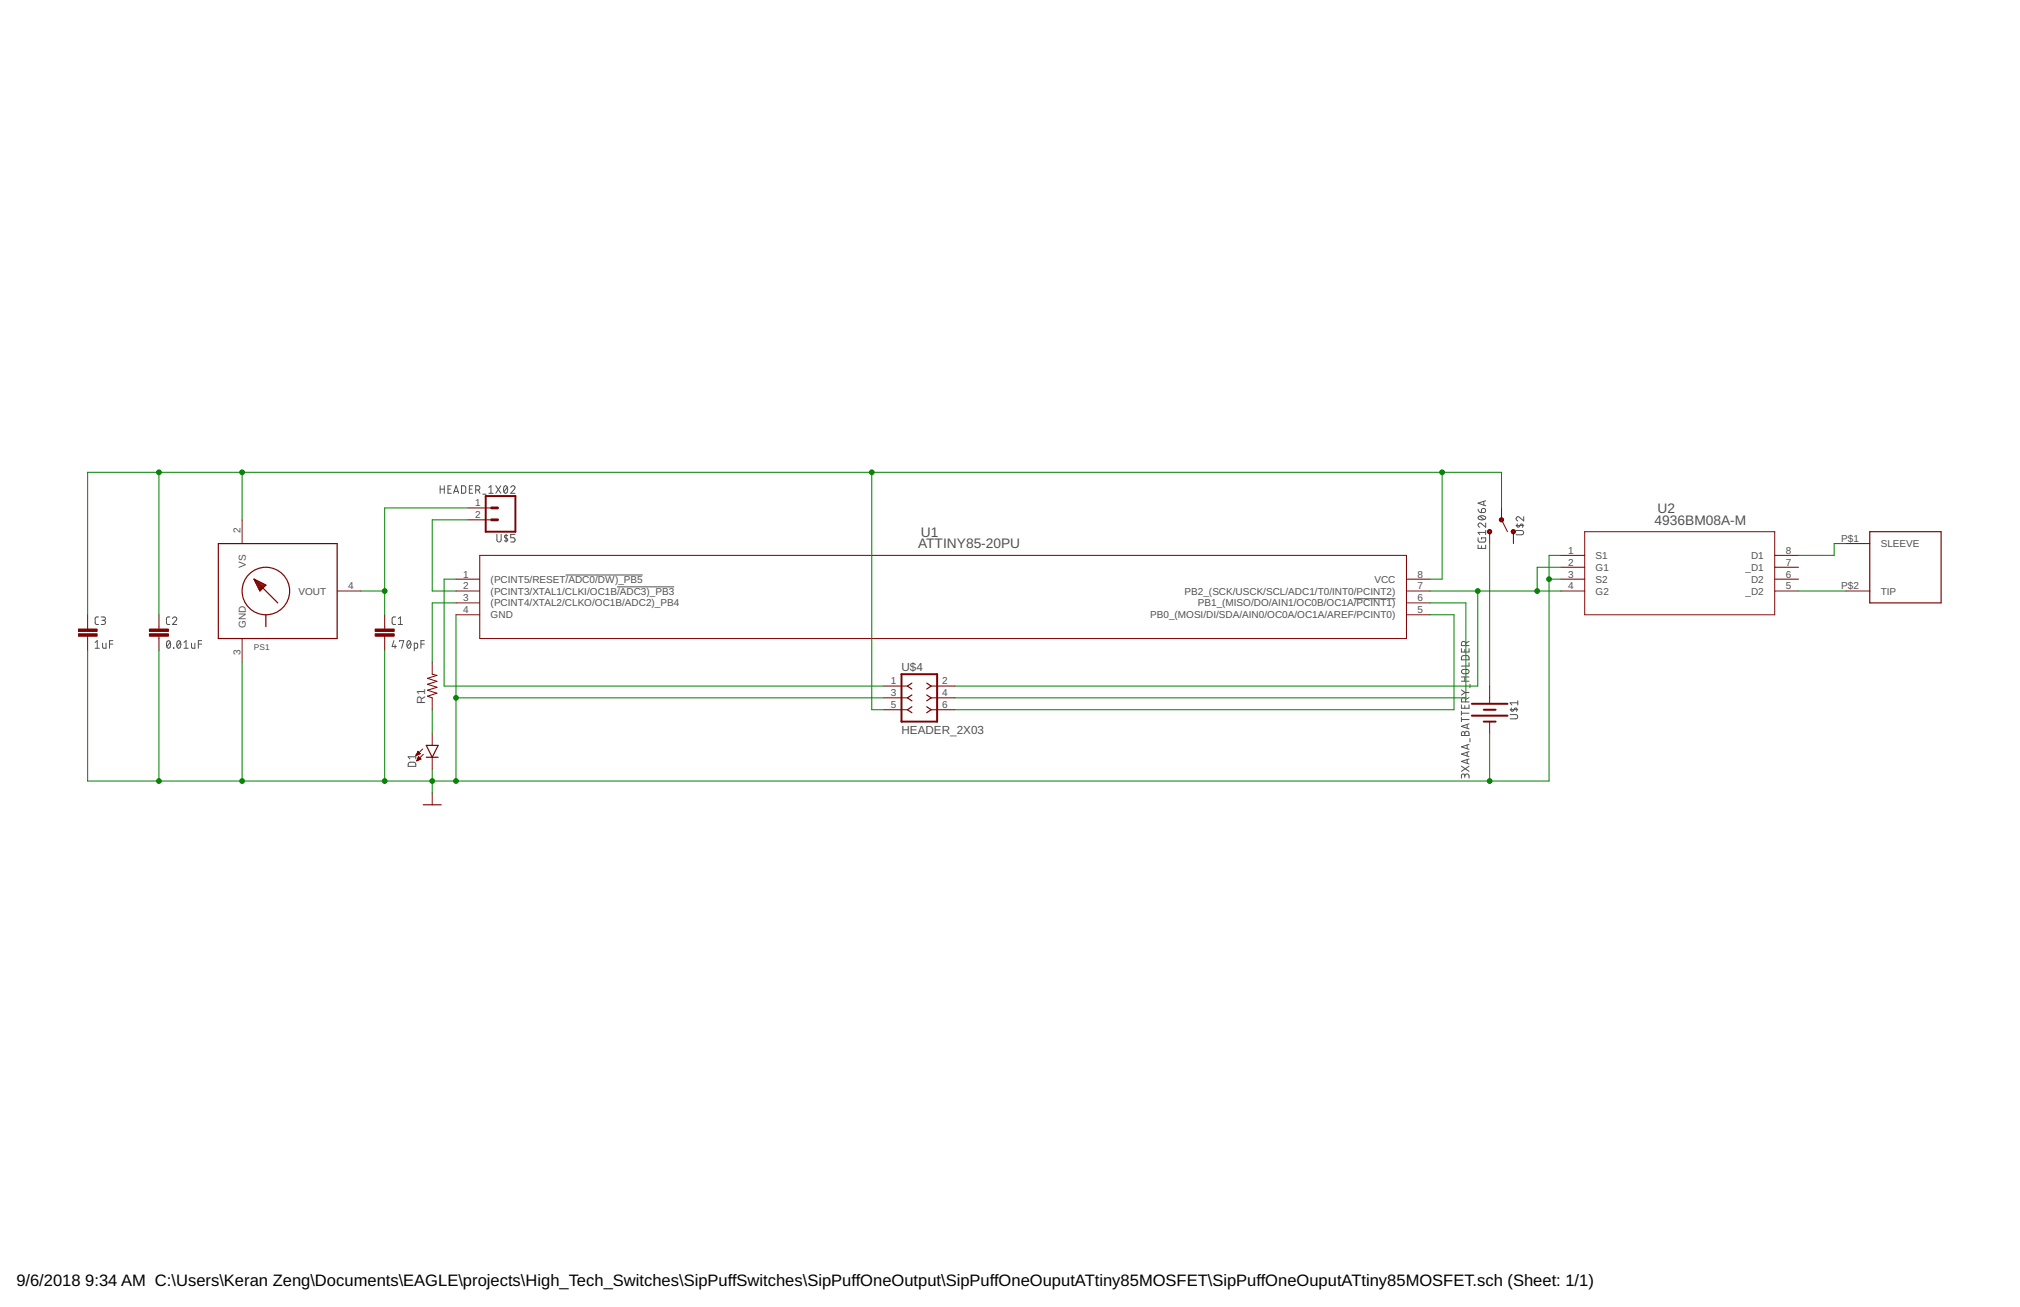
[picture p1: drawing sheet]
<svg xmlns="http://www.w3.org/2000/svg" width="432mm" height="279mm" viewBox="0 0 432 279" stroke-linecap="round" stroke-linejoin="round" font-family="sans-serif">
<g fill="none" stroke="#505050" stroke-width=".21">
<path d="M94.1 103.8v1.7M94.1 104.6h.9M95 103.8v1.7M95.8 104.6h.5M96.5 103.8h-.7v1.7h.7M97 105.5l.5-1.7 .5 1.7M97.1 105.1h.8M98.7 103.8l.6 .1 .2 .2 .1 .9-.3 .4-.6 .1zM100.3 104.6h.6M101 103.8h-.7v1.7h.7M101.7 104.7h.5a.44 .44 0 0 0 .4-.4 .44 .44 0 0 0-.4-.5h-.5v1.7M102.2 104.7l.4 .8"/>
<path d="M103.2 105.6h.7M104.5 105.5h.9M104.5 104.2l.4-.4v1.7M106 103.8l1.1 1.7M106.2 114.2v1.2a.46 .46 0 0 0 .5 .5 .46 .46 0 0 0 .4-.5v-1.2M107.1 103.8l-1.1 1.7M107.8 103.9l.3-.1a.95 .95 0 0 1 0 1.7 1 1 0 0 1-.3-1.6zM108.2 114.2v1.7M108.4 104.2l-.7 .9M108.5 114.5l-.3-.1-.4 .2 .1 .2 .6 .6-.2 .3-.5-.1M109.2 104.2a.45 .45 0 0 1 .6-.3 .45 .45 0 0 1 .2 .7l-.8 .9h.9M110.1 114.2h-.9v.8h.5a.46 .46 0 0 1 .4 .4 .46 .46 0 0 1-.4 .5h-.5"/>
<path d="M316 115v.5l.2 .4h1.2l.2-.2v-.7h-.9v.3M316 108.9l.3 .6 .4 .1M316 116.5v.7h1.6v-.7M316.1 110.4a1.02 1.02 0 0 1 1.5 .3 .97 .97 0 0 1-1.6 0zM316.3 110.3l.9 .8M316.7 116.7v.5M316.8 108.8a.46 .46 0 0 1 .7 .1 .46 .46 0 0 1-.4 .7h-.4zM317.2 107.2v.8M317.6 111.8v.9l-.9-.7a.44 .44 0 0 0-.7 .1 .44 .44 0 0 0 .3 .6M317.6 113.4v.9M317.6 113.8h-1.6l.3 .5M317.6 107l-1.6 .6 1.6 .5"/>
<path d="M324.1 113.4h1.2a.46 .46 0 0 1 .4 .5 .46 .46 0 0 1-.4 .4h-1.2M324.1 112.4h1.6M324.4 112l-.1 .5 .2 .2 .6-.7 .4 .1-.1 .6M325.7 110.4v1l-.9-.8a.44 .44 0 0 0-.7 .1 .44 .44 0 0 0 .3 .7M20.3 138.6h.9M20.3 137.3l.5-.4v1.7M21.1 131.9h-.5l-.3 .3 .1 1.1 .2 .2h.5M21.6 131.9h.6a.36 .36 0 0 1 .3 .3 .36 .36 0 0 1-.3 .4h-.4M21.9 137.5v.9l.3 .2h.5v-1.1M22.1 132.6a.44 .44 0 0 1 .4 .5 .44 .44 0 0 1-.4 .4h-.5M23.4 137.7h.7M24.1 136.9h-.7v1.7"/>
<path d="M35.8 137.1l.2-.2a.97 .97 0 0 1 0 1.7 1 1 0 0 1-.2-1.5zM36.3 131.9h-.5l-.2 .3v1.1l.2 .2h.5M36.4 137.3l-.7 .9M36.9 132.2a.45 .45 0 0 1 .6-.3 .45 .45 0 0 1 .2 .7l-.8 .9h.9M37.1 138.5l.1 .1zM38 137.1l.2-.2a.95 .95 0 0 1 0 1.7 1.02 1.02 0 0 1-.2-1.5zM38.6 137.3l-.8 .9M39.3 138.6h.9M39.3 137.3l.5-.4v1.7M40.9 137.5l.1 .9 .2 .2h.5v-1.1M42.4 137.7h.7M43.1 136.9h-.7v1.7"/>
<path d="M84.2 136.9l-.4 1.3h.9M84.5 137.9v.7M84.6 131.9h-.5l-.3 .3 .1 1.1 .2 .2h.5M85.1 133.5h.9M85.1 132.2l.5-.3v1.6M85.4 137.1v-.2h.9l-.4 1.7M87.2 137.1l.2-.2a.95 .95 0 0 1 0 1.7 1.02 1.02 0 0 1-.2-1.5zM87.8 137.3l-.8 .9M88.6 138.6l.6-.1 .1-.7-.1-.3h-.6v1.6M90 137.7h.7M90.7 136.9h-.7v1.7M120.9 122.9h16.5"/>
<path d="M131.9 125.5h12.2M289.4 128h8.9M312.4 138.7v.7h1.6v-.7M313.1 138.8v.6M313.3 138v-.4a.46 .46 0 0 0-.4-.5 .46 .46 0 0 0-.5 .5v.4h1.6M314 137.1l-.7 .4M312.4 150.7v.7h1.6v-.7M312.4 152v.9M312.4 153.4v.9M312.4 153.8h1.6M312.4 152.5h1.6M312.4 147.5l.8 .5"/>
<path d="M312.4 145.6h1.6M312.4 144.7h1.6M312.5 156.5l.4-.1 .2 .4a.46 .46 0 0 1 .5-.5 .46 .46 0 0 1 .4 .5v.4h-1.6zM312.5 143.2l1.1-.1a.46 .46 0 0 1 .4 .5 .46 .46 0 0 1-.4 .4h-.9l-.3-.4zM312.5 140.3l1.3-.1 .2 .2v.7h-1.6zM313.1 144.7v.9M313.1 150.9v.5M313.1 156.8v.4M313.2 148l-.8 .6M313.2 148h.8M313.3 150.1v-.5a.46 .46 0 0 0-.4-.5 .46 .46 0 0 0-.5 .5v.5h1.6M313.6 154.9v.8"/>
<path d="M313.6 159.2v.9M314 141.7v.7h-1.6M314 159.1l-1.6 .6 1.6 .5M314 154.7l-1.6 .6 1.6 .5M314 149.1l-.7 .4M314.2 146.3v.7M314.2 157.9v.7M322.8 152.8h1.2a.46 .46 0 0 1 .4 .4 .46 .46 0 0 1-.4 .5h-1.2M322.8 151.7h1.6M323.1 151.3l-.1 .5 .3 .3 .5-.7h.3l.2 .2-.1 .5M324.4 150.2h-1.6l.4 .5M324.4 149.8v.9"/>
<path d="M87.4 163.1l1.2-.1 .3 .2v.6h-1.7zM88.9 161.3v.9M88.9 161.8h-1.7l.4 .4M312.4 163.8l1.6 1.1M313.1 165.9a.46 .46 0 0 1 .5-.5 .46 .46 0 0 1 .4 .5v.4M313.1 166.2v-.4a.36 .36 0 0 0-.3-.4 .36 .36 0 0 0-.4 .4v.5M313.6 160.8v.8M313.6 162.4v.8M314 163.8l-1.6 1.1M314 162.2l-1.6 .6 1.6 .5M314 160.7l-1.6 .5 1.6 .6"/>
</g>
<g fill="none" stroke="#800000" stroke-width=".21">
<path d="M51.8 111.1v5.1M100 108.6h5.1M100 111.1h5.1M102.6 118.7h198.1v17.8h-198.1zM318.4 113.7v2.5M321 108.6v2.5l1.2 2.6M323.5 113.7v2.5M333.7 118.7h5.1M338.8 113.7h40.6v17.7h-40.6zM379.4 118.7h5.1M394.6 116.2h5.1M18.7 131.4v3.1"/>
<path d="M18.7 136v3M34 131.4v3.1M34 136v3M51.8 136.5v5.1M72.1 126.3h5.1M82.2 131.4v3.1M82.2 136v3M97.5 123.8h5.1M97.5 126.3h5.1M97.5 128.9h5.1M97.5 131.4h5.1M300.7 123.8h5"/>
<path d="M300.7 126.3h5M300.7 128.9h5M300.7 131.4h5M333.7 123.8h5.1M333.7 126.3h5.1M333.7 121.3h5.1M379.4 123.8h5.1M379.4 126.3h5.1M379.4 121.3h5.1M394.6 126.3h5.1M92.4 141.6v2.5l1 .3-2 .6 2 .6-2 .7 2 .6-2 .7 2 .6-2 .6 1 .4v2.5M92.4 156.8v2.5"/>
<path d="M188.9 146.7h5.1M188.9 149.2h5.1M188.9 151.7h5.1M199.1 146.7h5M199.1 149.2h5M199.1 151.7h5M318.4 146.7v3.5M318.4 154.3v2.5M89 161.4h.2M89 161.3h.5M89.1 162.6h.1M89.1 161.2h.6"/>
<path d="M89.2 161.1h.6M89.2 162.5h.3M89.2 162.4h.5M89.2 160.9h.5M89.3 160.8h.2M89.3 162.2h.7M89.3 160.7h.1M89.3 162.1h.6M89.3 160.6l.6 .5-.9 .4zM89.4 162h.3M89.4 161.9h.2M89.5 161.8l.5 .5-.9 .3z"/>
<path d="M90.4 160.1l-1.4 1.4M90.5 161.2l-1.4 1.4M92.4 161.9v2.5M92.4 169.5v2.5"/>
</g>
<g fill="none" stroke="#800000" stroke-width=".25">
<path d="M46.7 116.2h25.4v20.3h-25.4zM399.7 113.7h15.2v15.2h-15.2zM54.3 123.8l5.1 5.1M54.3 123.8l2.5 1.3-1.2 1.2zM54.4 124h.3M54.5 124.2h.6M54.6 124.4h1M54.7 124.7h1.3M54.8 124.9h1.7M54.9 125.1h1.9M55.1 125.3h1.5M55.2 125.6h1.1"/>
<path d="M55.3 125.8h.8M55.4 126h.5M55.5 126.2h.2M56.8 131.4v2.6M91.1 159.3h2.6l-1.3 2.6zM194.9 146l-.9 .7 .9 .6M194.9 148.6l-.9 .6 .9 .6M194.9 151.1l-.9 .6 .9 .7M198.1 148.6l1 .6-1 .6M198.1 146l1 .7-1 .6M198.1 151.1l1 .6-1 .7M90.5 172h3.8"/>
<path d="M91.1 161.9h2.6"/>
<circle cx="56.8" cy="126.3" r="5.1"/>
</g>
<g fill="#800000" stroke="#800000" stroke-width=".21">
<path d="M80.2 135.5h4.1v.5h-4.1z"/>
<path d="M80.2 134.5h4.1v.5h-4.1z"/>
<path d="M31.9 135.5h4.1v.5h-4.1z"/>
<path d="M31.9 134.5h4.1v.5h-4.1z"/>
<path d="M16.7 135.5h4.1v.5h-4.1z"/>
<path d="M16.7 134.5h4.1v.5h-4.1z"/>
</g>
<path d="M103.8 106h6.4v7.7h-6.4zM192.7 144.1h7.6v10.2h-7.6zM314.6 150.5h7.6M314.6 153h7.6M317.2 151.7h2.5M317.2 154.3h2.5" fill="none" stroke="#800000" stroke-width=".42"/>
<g fill="#800000" stroke="#800000" stroke-width=".21">
<path d="M323.2 113.3a.46 .46 0 0 1 .7 .2 .46 .46 0 0 1-.3 .6 .46 .46 0 0 1-.6-.4h.2a.26 .26 0 0 1 .4-.3 .26 .26 0 0 1 .1 .4 .26 .26 0 0 1-.4 0l-.3-.1z" fill-rule="evenodd"/>
<path d="M318.1 113.3a.46 .46 0 0 1 .7 .2 .46 .46 0 0 1-.3 .6 .46 .46 0 0 1-.5-.4h.2a.26 .26 0 0 1 .3-.3 .26 .26 0 0 1 .1 .5 .26 .26 0 0 1-.4-.1l-.2-.1z" fill-rule="evenodd"/>
<path d="M320.7 110.8a.46 .46 0 0 1 .7 .1 .46 .46 0 0 1-.3 .7 .46 .46 0 0 1-.6-.5h.2a.26 .26 0 0 1 .3-.3 .26 .26 0 0 1 .2 .4 .26 .26 0 0 1-.5 0l-.2-.1z" fill-rule="evenodd"/>
</g>
<path d="M105.1 111.1h1.3M105.1 108.6h1.3" fill="none" stroke="#800000" stroke-width=".61"/>
<g fill="none" stroke="#008000" stroke-width=".21">
<path d="M34 101v30.4M51.8 101v10.1M100 111.1h-7.6v15.2h5.1M100 108.6h-17.8v22.8M186.4 101v50.7h2.5M308.3 101v22.8h-2.6M318.4 116.2v30.5M321 108.6v-7.6h-302.3v30.4M333.7 118.7h-2.6v48.3h-312.4v-28M394.6 116.2h-2.5v2.5h-7.6M34 139v28M77.2 126.3h5"/>
<path d="M82.2 139v28M97.5 123.8h-2.6v22.9h94M97.5 128.9h-5.1v12.7M97.5 131.4v35.6M305.7 126.3h28M305.7 131.4h5.1v20.3h-106.7M305.7 128.9h7.7v20.3h-109.3M315.9 126.3v20.4h-111.8M331.1 123.8h2.6M333.7 121.3h-5.1v5M384.5 126.3h10.1M51.8 141.6v25.4"/>
<path d="M92.4 151.7v5.1M97.5 149.2h91.4M318.4 156.8v10.2M92.4 164.4v5.1"/>
</g>
<g fill="#008000" stroke="#008000" stroke-width=".21">
<circle cx="82.2" cy="126.3" r=".51"/>
<circle cx="34" cy="101" r=".51"/>
<circle cx="51.8" cy="101" r=".51"/>
<circle cx="308.3" cy="101" r=".51"/>
<circle cx="186.4" cy="101" r=".51"/>
<circle cx="92.4" cy="167" r=".51"/>
<circle cx="82.2" cy="167" r=".51"/>
<circle cx="51.8" cy="167" r=".51"/>
<circle cx="34" cy="167" r=".51"/>
<circle cx="97.5" cy="167" r=".51"/>
<circle cx="331.1" cy="123.8" r=".51"/>
<circle cx="318.4" cy="167" r=".51"/>
<circle cx="97.5" cy="149.2" r=".51"/>
<circle cx="328.6" cy="126.3" r=".51"/>
<circle cx="315.9" cy="126.3" r=".51"/>
</g>
<g font-size="3.5">
<text x="3.5" y="274.9">9/6/2018</text>
<text x="18.2" y="274.9">9:34 AM C:\Users\Keran Zeng\Documents\EAGLE\projects\High_Tech_Switches\SipPuffSwitches\SipPuffOneOutput\SipPuffOneOuputATtiny85MOSFET\SipPuffOneOuputATtiny85MOSFET.sch (Sheet: 1/1)</text>
</g>
<g font-size="2.9" fill="#505050">
<text x="353.7" y="112.2">4936BM08A-M</text>
<text x="354.3" y="109.6">U2</text>
<text x="196.2" y="117.2">ATTINY85-20PU</text>
<text x="196.9" y="114.7">U1</text>
</g>
<g font-size="2.5" fill="#505050">
<text x="192.7" y="143.4">U$4</text>
<text x="90.9" y="150.5" transform="rotate(-90 90.9 150.5)">R1</text>
<text x="192.7" y="156.8">HEADER_2X03</text>
</g>
<g font-size="2.1" fill="#505050">
<text x="51.4" y="113.9" transform="rotate(-90 51.4 113.9)">2</text>
<text x="101.6" y="108.2">1</text>
<text x="101.6" y="110.8">2</text>
<text x="335.2" y="118.4">1</text>
<text x="341.1" y="119.5">S1</text>
<text x="374.3" y="119.5">D1</text>
<text x="381.7" y="118.4">8</text>
<text x="393.6" y="115.8">P$1</text>
<text x="402" y="117">SLEEVE</text>
<text x="52.5" y="121.4" transform="rotate(-90 52.5 121.4)">VS</text>
<text x="74.4" y="126">4</text>
<text x="99" y="123.5">1</text>
<text x="99" y="126">2</text>
<text x="104.9" y="124.6">(PCINT5/RESET/ADC0/DW)_PB5</text>
<text x="293.8" y="124.6">VCC</text>
<text x="303" y="126">7</text>
<text x="303" y="123.5">8</text>
<text x="335.2" y="120.9">2</text>
<text x="335.2" y="123.5">3</text>
<text x="335.2" y="126">4</text>
<text x="341.1" y="122">G1</text>
<text x="341.1" y="124.6">S2</text>
<text x="373.1" y="122">_D1</text>
<text x="374.3" y="124.6">D2</text>
<text x="381.7" y="126">5</text>
<text x="381.7" y="123.5">6</text>
<text x="381.7" y="120.9">7</text>
<text x="393.6" y="126">P$2</text>
<text x="63.8" y="127.1">VOUT</text>
<text x="99" y="128.5">3</text>
<text x="99" y="131.1">4</text>
<text x="104.9" y="127.1">(PCINT3/XTAL1/CLKI/OC1B/ADC3)_PB3</text>
<text x="104.9" y="129.6">(PCINT4/XTAL2/CLKO/OC1B/ADC2)_PB4</text>
<text x="253.2" y="127.1">PB2_(SCK/USCK/SCL/ADC1/T0/INT0/PCINT2)</text>
<text x="256.1" y="129.6">PB1_(MISO/DO/AIN1/OC0B/OC1A/PCINT1)</text>
<text x="303" y="131.1">5</text>
<text x="303" y="128.5">6</text>
<text x="341.1" y="127.1">G2</text>
<text x="373.1" y="127.1">_D2</text>
<text x="402" y="127.1">TIP</text>
<text x="52.5" y="134.2" transform="rotate(-90 52.5 134.2)">GND</text>
<text x="104.9" y="132.2">GND</text>
<text x="245.9" y="132.2">PB0_(MOSI/DI/SDA/AIN0/OC0A/OC1A/AREF/PCINT0)</text>
<text x="51.4" y="140" transform="rotate(-90 51.4 140)">3</text>
<text x="190.5" y="146.3">1</text>
<text x="190.5" y="148.8">3</text>
<text x="201.4" y="146.3">2</text>
<text x="201.4" y="148.8">4</text>
<text x="190.5" y="151.4">5</text>
<text x="201.4" y="151.4">6</text>
</g>
<text font-size="1.8" fill="#505050" x="54.3" y="139">PS1</text>
</svg>
